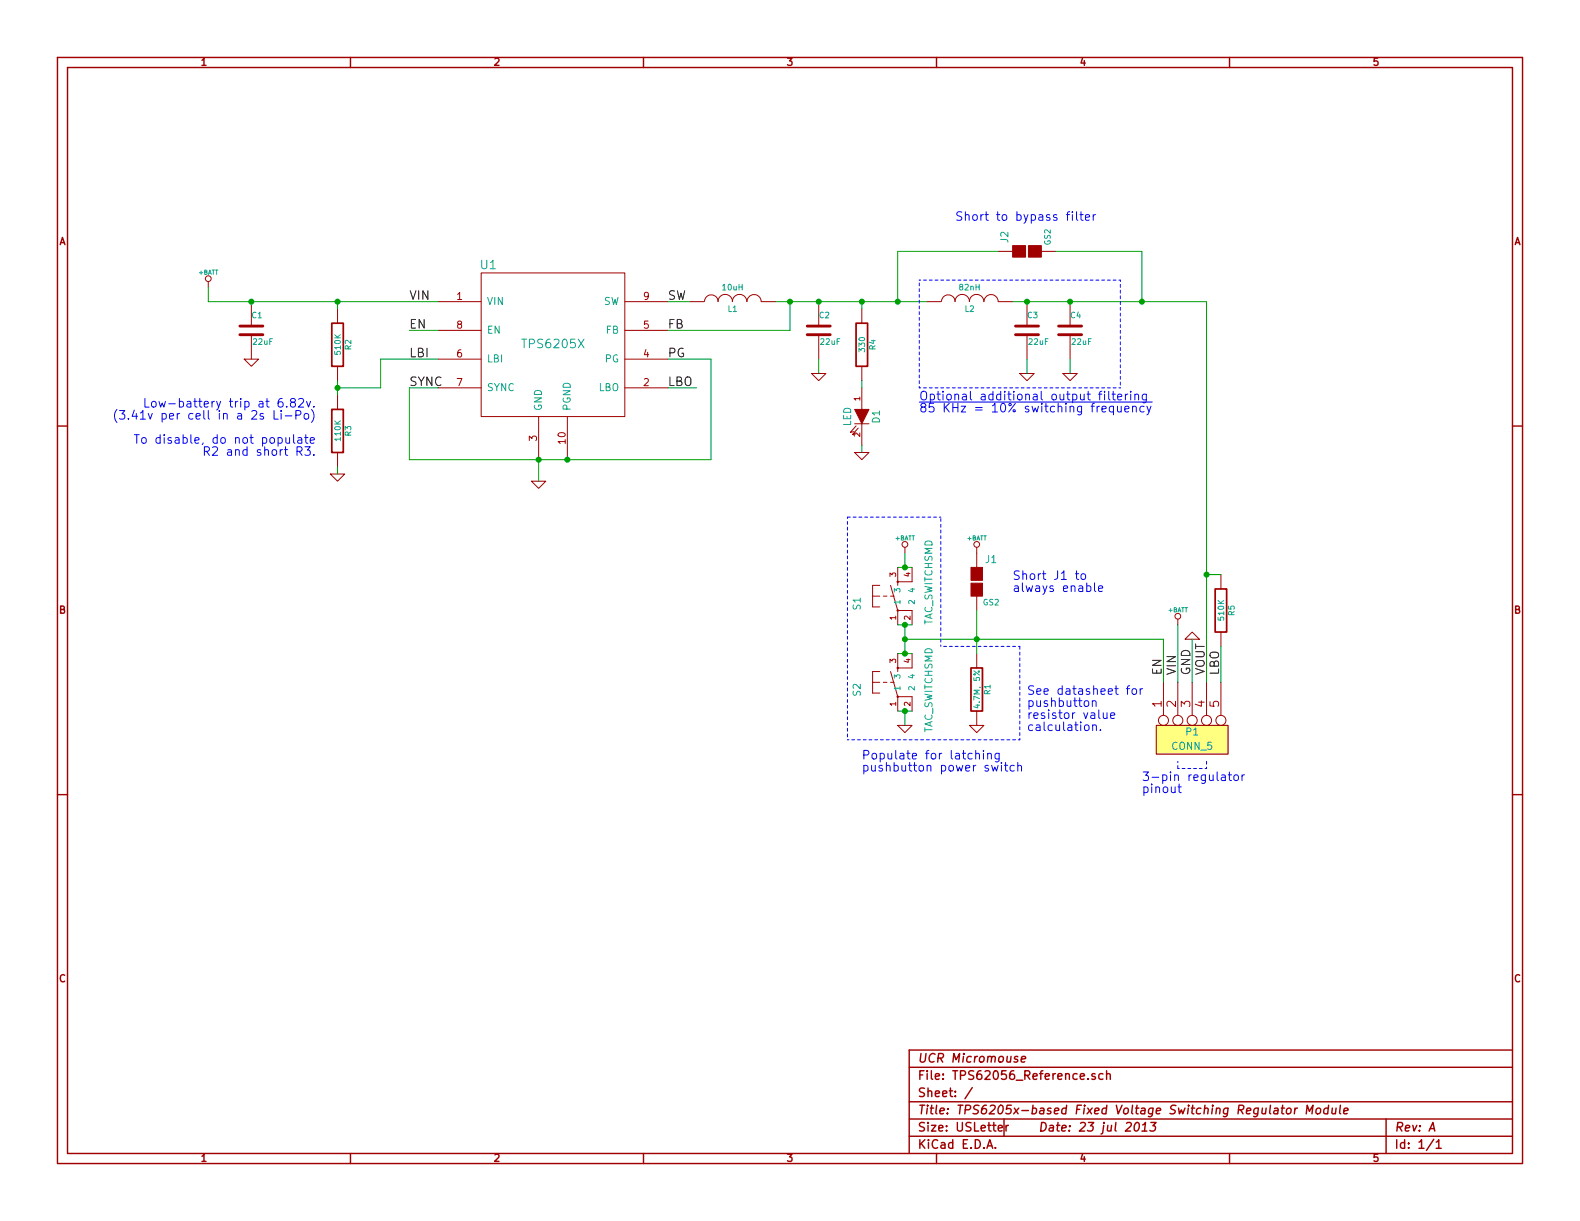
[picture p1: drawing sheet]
EESchema Schematic File Version 2
LIBS:power
LIBS:device
LIBS:transistors
LIBS:conn
LIBS:linear
LIBS:regul
LIBS:74xx
LIBS:cmos4000
LIBS:adc-dac
LIBS:memory
LIBS:xilinx
LIBS:special
LIBS:microcontrollers
LIBS:dsp
LIBS:microchip
LIBS:analog_switches
LIBS:motorola
LIBS:texas
LIBS:intel
LIBS:audio
LIBS:interface
LIBS:digital-audio
LIBS:philips
LIBS:display
LIBS:cypress
LIBS:siliconi
LIBS:opto
LIBS:atmel
LIBS:contrib
LIBS:valves
LIBS:tps6205x
LIBS:SparkFun
LIBS:TPS62056_Reference-cache
EELAYER 27 0
EELAYER END
$Descr USLetter 11000 8500
encoding utf-8
Sheet 1 1
Title "TPS6205x-based Fixed Voltage Switching Regulator Module"
Date "23 jul 2013"
Rev "A"
Comp "UCR Micromouse"
Comment1 ""
Comment2 ""
Comment3 ""
Comment4 ""
$EndDescr
$Comp
L TPS6205X U1
U 1 1
P 3850 2100
F 0 "U1" H 3400 2350 60  0000 C CNN
F 1 "TPS6205X" H 3850 1800 60  0000 C CNN
F 2 "" H 3050 2250 60  0000 C CNN
F 3 "" H 3050 2250 60  0000 C CNN
	1    3850 2100
	1    0    0    -1  
$EndComp
$Comp
L C C1
U 1 1
P 1750 2300
F 0 "C1" H 1750 2400 40  0000 L CNN
F 1 "22uF" H 1756 2215 40  0000 L CNN
F 2 "~" H 1788 2150 30  0000 C CNN
F 3 "~" H 1750 2300 60  0000 C CNN
	1    1750 2300
	1    0    0    -1  
$EndComp
$Comp
L INDUCTOR L1
U 1 1
P 5100 2100
F 0 "L1" V 5050 2100 40  0000 C CNN
F 1 "10uH" V 5200 2100 40  0000 C CNN
F 2 "~" H 5100 2100 60  0000 C CNN
F 3 "~" H 5100 2100 60  0000 C CNN
	1    5100 2100
	0    -1   -1   0   
$EndComp
Text Label 2850 2100 0    60   ~ 0
VIN
Text Label 2850 2300 0    60   ~ 0
EN
Text Label 8100 4700 1    60   ~ 0
EN
Text Label 8200 4700 1    60   ~ 0
VIN
Text Label 8300 4700 1    60   ~ 0
GND
$Comp
L GND #PWR01
U 1 1
P 8300 4450
F 0 "#PWR01" H 8300 4450 30  0001 C CNN
F 1 "GND" H 8300 4380 30  0001 C CNN
F 2 "" H 8300 4450 60  0000 C CNN
F 3 "" H 8300 4450 60  0000 C CNN
	1    8300 4450
	-1   0    0    1   
$EndComp
Text Label 8400 4700 1    60   ~ 0
VOUT
Text Label 8500 4700 1    60   ~ 0
LBO
Text Label 4650 2500 0    60   ~ 0
PG
Text Label 4650 2700 0    60   ~ 0
LBO
$Comp
L C C2
U 1 1
P 5700 2300
F 0 "C2" H 5700 2400 40  0000 L CNN
F 1 "22uF" H 5706 2215 40  0000 L CNN
F 2 "~" H 5738 2150 30  0000 C CNN
F 3 "~" H 5700 2300 60  0000 C CNN
	1    5700 2300
	1    0    0    -1  
$EndComp
Text Label 4650 2300 0    60   ~ 0
FB
Text Label 4650 2100 0    60   ~ 0
SW
Text Label 2850 2500 0    60   ~ 0
LBI
Text Label 2850 2700 0    60   ~ 0
SYNC
$Comp
L GND #PWR02
U 1 1
P 3750 3350
F 0 "#PWR02" H 3750 3350 30  0001 C CNN
F 1 "GND" H 3750 3280 30  0001 C CNN
F 2 "" H 3750 3350 60  0000 C CNN
F 3 "" H 3750 3350 60  0000 C CNN
	1    3750 3350
	1    0    0    -1  
$EndComp
$Comp
L CONN_5 P1
U 1 1
P 8300 5150
F 0 "P1" V 8250 5150 50  0000 C CNN
F 1 "CONN_5" V 8350 5150 50  0000 C CNN
F 2 "" H 8300 5150 60  0000 C CNN
F 3 "" H 8300 5150 60  0000 C CNN
	1    8300 5150
	0    -1   1    0   
$EndComp
$Comp
L R R1
U 1 1
P 6800 4800
F 0 "R1" V 6880 4800 40  0000 C CNN
F 1 "4.7M, 5%" V 6807 4801 40  0000 C CNN
F 2 "~" V 6730 4800 30  0000 C CNN
F 3 "~" H 6800 4800 30  0000 C CNN
	1    6800 4800
	1    0    0    -1  
$EndComp
$Comp
L GND #PWR03
U 1 1
P 6800 5050
F 0 "#PWR03" H 6800 5050 30  0001 C CNN
F 1 "GND" H 6800 4980 30  0001 C CNN
F 2 "" H 6800 5050 60  0000 C CNN
F 3 "" H 6800 5050 60  0000 C CNN
	1    6800 5050
	1    0    0    -1  
$EndComp
$Comp
L +BATT #PWR04
U 1 1
P 8200 4350
F 0 "#PWR04" H 8200 4300 20  0001 C CNN
F 1 "+BATT" H 8200 4450 30  0000 C CNN
F 2 "" H 8200 4350 60  0000 C CNN
F 3 "" H 8200 4350 60  0000 C CNN
	1    8200 4350
	1    0    0    -1  
$EndComp
$Comp
L GS2 J1
U 1 1
P 6800 4050
F 0 "J1" H 6900 4200 50  0000 C CNN
F 1 "GS2" H 6900 3901 40  0000 C CNN
F 2 "" H 6800 4050 60  0000 C CNN
F 3 "" H 6800 4050 60  0000 C CNN
	1    6800 4050
	1    0    0    -1  
$EndComp
$Comp
L +BATT #PWR05
U 1 1
P 6800 3850
F 0 "#PWR05" H 6800 3800 20  0001 C CNN
F 1 "+BATT" H 6800 3950 30  0000 C CNN
F 2 "" H 6800 3850 60  0000 C CNN
F 3 "" H 6800 3850 60  0000 C CNN
	1    6800 3850
	1    0    0    -1  
$EndComp
$Comp
L GND #PWR06
U 1 1
P 6300 5050
F 0 "#PWR06" H 6300 5050 30  0001 C CNN
F 1 "GND" H 6300 4980 30  0001 C CNN
F 2 "" H 6300 5050 60  0000 C CNN
F 3 "" H 6300 5050 60  0000 C CNN
	1    6300 5050
	1    0    0    -1  
$EndComp
$Comp
L +BATT #PWR07
U 1 1
P 6300 3850
F 0 "#PWR07" H 6300 3800 20  0001 C CNN
F 1 "+BATT" H 6300 3950 30  0000 C CNN
F 2 "" H 6300 3850 60  0000 C CNN
F 3 "" H 6300 3850 60  0000 C CNN
	1    6300 3850
	1    0    0    -1  
$EndComp
Text Notes 7050 4050 0    60   ~ 0
Short J1 to\nalways enable
Text Notes 6000 5300 0    60   ~ 0
Populate for latching\npushbutton power switch
$Comp
L GND #PWR08
U 1 1
P 1750 2500
F 0 "#PWR08" H 1750 2500 30  0001 C CNN
F 1 "GND" H 1750 2430 30  0001 C CNN
F 2 "" H 1750 2500 60  0000 C CNN
F 3 "" H 1750 2500 60  0000 C CNN
	1    1750 2500
	1    0    0    -1  
$EndComp
$Comp
L GND #PWR09
U 1 1
P 5700 2600
F 0 "#PWR09" H 5700 2600 30  0001 C CNN
F 1 "GND" H 5700 2530 30  0001 C CNN
F 2 "" H 5700 2600 60  0000 C CNN
F 3 "" H 5700 2600 60  0000 C CNN
	1    5700 2600
	1    0    0    -1  
$EndComp
$Comp
L +BATT #PWR010
U 1 1
P 1450 2000
F 0 "#PWR010" H 1450 1950 20  0001 C CNN
F 1 "+BATT" H 1450 2100 30  0000 C CNN
F 2 "" H 1450 2000 60  0000 C CNN
F 3 "" H 1450 2000 60  0000 C CNN
	1    1450 2000
	1    0    0    -1  
$EndComp
$Comp
L R R2
U 1 1
P 2350 2400
F 0 "R2" V 2430 2400 40  0000 C CNN
F 1 "510K" V 2357 2401 40  0000 C CNN
F 2 "~" V 2280 2400 30  0000 C CNN
F 3 "~" H 2350 2400 30  0000 C CNN
	1    2350 2400
	1    0    0    -1  
$EndComp
$Comp
L R R3
U 1 1
P 2350 3000
F 0 "R3" V 2430 3000 40  0000 C CNN
F 1 "110K" V 2357 3001 40  0000 C CNN
F 2 "~" V 2280 3000 30  0000 C CNN
F 3 "~" H 2350 3000 30  0000 C CNN
	1    2350 3000
	1    0    0    -1  
$EndComp
$Comp
L GND #PWR011
U 1 1
P 2350 3300
F 0 "#PWR011" H 2350 3300 30  0001 C CNN
F 1 "GND" H 2350 3230 30  0001 C CNN
F 2 "" H 2350 3300 60  0000 C CNN
F 3 "" H 2350 3300 60  0000 C CNN
	1    2350 3300
	1    0    0    -1  
$EndComp
Text Notes 2200 2850 2    60   ~ 0
Low-battery trip at 6.82v.\n(3.41v per cell in a 2s Li-Po)\n\nTo disable, do not populate\nR2 and short R3.
Text Notes 7950 5450 0    60   ~ 0
3-pin regulator\npinout
$Comp
L LED D1
U 1 1
P 6000 2900
F 0 "D1" H 6000 3000 50  0000 C CNN
F 1 "LED" H 6000 2800 50  0000 C CNN
F 2 "~" H 6000 2900 60  0000 C CNN
F 3 "~" H 6000 2900 60  0000 C CNN
	1    6000 2900
	0    1    1    0   
$EndComp
$Comp
L R R4
U 1 1
P 6000 2400
F 0 "R4" V 6080 2400 40  0000 C CNN
F 1 "330" V 6007 2401 40  0000 C CNN
F 2 "~" V 5930 2400 30  0000 C CNN
F 3 "~" H 6000 2400 30  0000 C CNN
	1    6000 2400
	1    0    0    -1  
$EndComp
$Comp
L GND #PWR012
U 1 1
P 6000 3150
F 0 "#PWR012" H 6000 3150 30  0001 C CNN
F 1 "GND" H 6000 3080 30  0001 C CNN
F 2 "" H 6000 3150 60  0000 C CNN
F 3 "" H 6000 3150 60  0000 C CNN
	1    6000 3150
	1    0    0    -1  
$EndComp
Text Notes 7150 4850 0    60   ~ 0
See datasheet for\npushbutton\nresistor value\ncalculation.
$Comp
L INDUCTOR L2
U 1 1
P 6750 2100
F 0 "L2" V 6700 2100 40  0000 C CNN
F 1 "82nH" V 6850 2100 40  0000 C CNN
F 2 "~" H 6750 2100 60  0000 C CNN
F 3 "~" H 6750 2100 60  0000 C CNN
	1    6750 2100
	0    -1   -1   0   
$EndComp
$Comp
L C C3
U 1 1
P 7150 2300
F 0 "C3" H 7150 2400 40  0000 L CNN
F 1 "22uF" H 7156 2215 40  0000 L CNN
F 2 "~" H 7188 2150 30  0000 C CNN
F 3 "~" H 7150 2300 60  0000 C CNN
	1    7150 2300
	1    0    0    -1  
$EndComp
$Comp
L GND #PWR013
U 1 1
P 7150 2600
F 0 "#PWR013" H 7150 2600 30  0001 C CNN
F 1 "GND" H 7150 2530 30  0001 C CNN
F 2 "" H 7150 2600 60  0000 C CNN
F 3 "" H 7150 2600 60  0000 C CNN
	1    7150 2600
	1    0    0    -1  
$EndComp
$Comp
L GS2 J2
U 1 1
P 7150 1750
F 0 "J2" H 7250 1900 50  0000 C CNN
F 1 "GS2" H 7250 1601 40  0000 C CNN
F 2 "" H 7150 1750 60  0000 C CNN
F 3 "" H 7150 1750 60  0000 C CNN
	1    7150 1750
	0    -1   -1   0   
$EndComp
Text Notes 6400 2800 0    60   ~ 0
Optional additional output filtering\n~85 KHz = 10% switching frequency\n
Text Notes 6650 1550 0    60   ~ 0
Short to bypass filter
$Comp
L TAC_SWITCHSMD S2
U 1 1
P 6250 4750
F 0 "S2" H 6150 5000 50  0000 L BNN
F 1 "TAC_SWITCHSMD" H 5900 4500 50  0000 L BNN
F 2 "SparkFun-TACTILE_SWITCH_SMD" H 6450 4450 50  0001 C CNN
F 3 "" H 6250 4750 60  0000 C CNN
	1    6250 4750
	0    -1   -1   0   
$EndComp
$Comp
L TAC_SWITCHSMD S1
U 1 1
P 6250 4150
F 0 "S1" H 6150 4400 50  0000 L BNN
F 1 "TAC_SWITCHSMD" H 6050 3900 50  0000 L BNN
F 2 "SparkFun-TACTILE_SWITCH_SMD" H 6450 3850 50  0001 C CNN
F 3 "" H 6250 4150 60  0000 C CNN
	1    6250 4150
	0    -1   -1   0   
$EndComp
$Comp
L C C4
U 1 1
P 7450 2300
F 0 "C4" H 7450 2400 40  0000 L CNN
F 1 "22uF" H 7456 2215 40  0000 L CNN
F 2 "~" H 7488 2150 30  0000 C CNN
F 3 "~" H 7450 2300 60  0000 C CNN
	1    7450 2300
	1    0    0    -1  
$EndComp
$Comp
L GND #PWR014
U 1 1
P 7450 2600
F 0 "#PWR014" H 7450 2600 30  0001 C CNN
F 1 "GND" H 7450 2530 30  0001 C CNN
F 2 "" H 7450 2600 60  0000 C CNN
F 3 "" H 7450 2600 60  0000 C CNN
	1    7450 2600
	1    0    0    -1  
$EndComp
$Comp
L R R5
U 1 1
P 8500 4250
F 0 "R5" V 8580 4250 40  0000 C CNN
F 1 "510K" V 8507 4251 40  0000 C CNN
F 2 "~" V 8430 4250 30  0000 C CNN
F 3 "~" H 8500 4250 30  0000 C CNN
	1    8500 4250
	1    0    0    -1  
$EndComp
Wire Wire Line
	4650 2100 4800 2100
Wire Wire Line
	2850 2300 3050 2300
Wire Wire Line
	8100 4450 8100 4750
Wire Wire Line
	8200 4350 8200 4750
Wire Wire Line
	8300 4750 8300 4450
Wire Wire Line
	8500 4750 8500 4500
Wire Wire Line
	4650 2500 4950 2500
Wire Wire Line
	4650 2700 4850 2700
Wire Wire Line
	4650 2300 5500 2300
Wire Wire Line
	2850 2700 3050 2700
Wire Wire Line
	2850 2700 2850 3200
Wire Wire Line
	2850 3200 4950 3200
Wire Wire Line
	4950 3200 4950 2500
Connection ~ 3950 3200
Connection ~ 3750 3200
Wire Wire Line
	3750 3200 3750 3350
Wire Wire Line
	6300 4450 8100 4450
Connection ~ 6800 4450
Wire Wire Line
	6800 4250 6800 4550
Wire Notes Line
	5900 5150 7100 5150
Wire Notes Line
	7100 5150 7100 4500
Wire Notes Line
	7100 4500 6550 4500
Wire Notes Line
	6550 4500 6550 3600
Wire Notes Line
	6550 3600 5900 3600
Wire Notes Line
	5900 3600 5900 5150
Connection ~ 1750 2100
Wire Wire Line
	5700 2500 5700 2600
Wire Wire Line
	1450 2000 1450 2100
Connection ~ 5700 2100
Wire Notes Line
	8200 5300 8200 5350
Wire Notes Line
	8200 5350 8400 5350
Wire Notes Line
	8400 5350 8400 5300
Wire Wire Line
	1450 2100 3050 2100
Connection ~ 2350 2100
Wire Wire Line
	2650 2500 3050 2500
Wire Wire Line
	2350 2150 2350 2100
Wire Wire Line
	2350 3300 2350 3250
Wire Wire Line
	2350 2650 2350 2750
Wire Wire Line
	2350 2700 2650 2700
Wire Wire Line
	2650 2700 2650 2500
Connection ~ 2350 2700
Wire Wire Line
	5400 2100 6450 2100
Wire Wire Line
	5500 2300 5500 2100
Connection ~ 5500 2100
Wire Wire Line
	6000 3150 6000 3100
Wire Wire Line
	6000 2700 6000 2650
Wire Wire Line
	6000 2150 6000 2100
Connection ~ 6000 2100
Wire Wire Line
	7050 2100 8400 2100
Wire Wire Line
	7150 2500 7150 2600
Connection ~ 7150 2100
Wire Notes Line
	6400 1950 7800 1950
Wire Notes Line
	7800 1950 7800 2700
Wire Notes Line
	7800 2700 6400 2700
Wire Notes Line
	6400 2700 6400 1950
Wire Wire Line
	6950 1750 6250 1750
Wire Wire Line
	6250 1750 6250 2100
Connection ~ 6250 2100
Wire Wire Line
	7350 1750 7950 1750
Connection ~ 7950 2100
Wire Wire Line
	6250 3950 6350 3950
Wire Wire Line
	6300 3950 6300 3850
Connection ~ 6300 3950
Wire Wire Line
	6250 4350 6350 4350
Wire Wire Line
	6300 4350 6300 4550
Wire Wire Line
	6250 4550 6350 4550
Connection ~ 6300 4350
Connection ~ 6300 4550
Connection ~ 6300 4450
Wire Wire Line
	6250 4950 6350 4950
Wire Wire Line
	6300 4950 6300 5050
Connection ~ 6300 4950
Wire Wire Line
	7950 1750 7950 2100
Wire Wire Line
	7450 2500 7450 2600
Connection ~ 7450 2100
Connection ~ 8400 4000
Wire Wire Line
	8400 4000 8500 4000
Wire Wire Line
	8400 2100 8400 4750
$EndSCHEMATC
